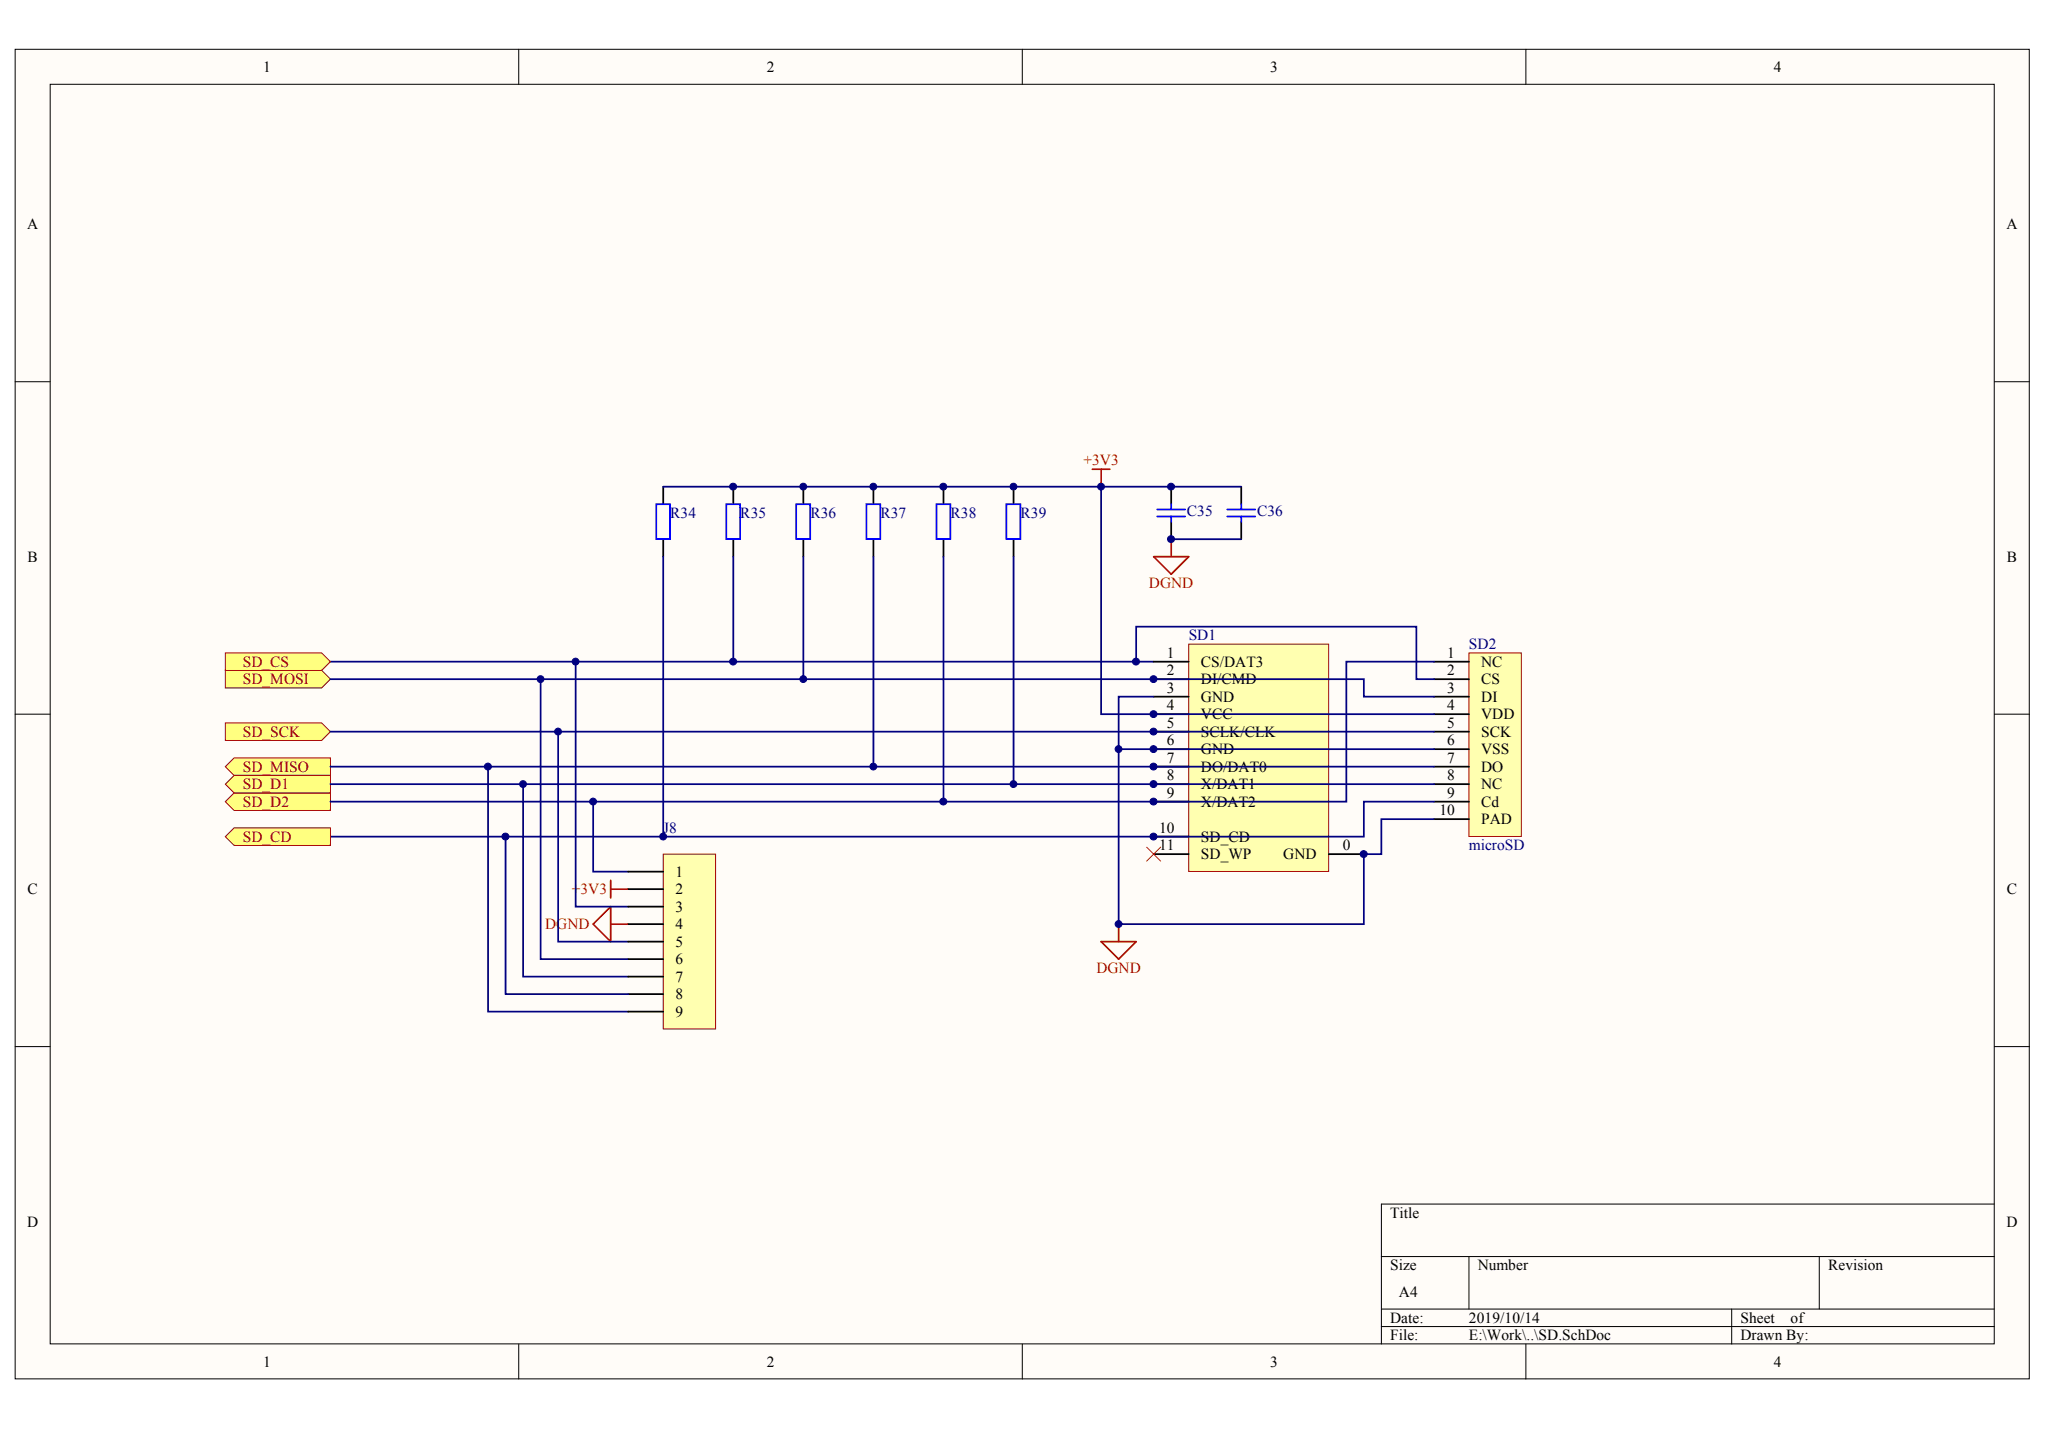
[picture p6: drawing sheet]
<svg xmlns="http://www.w3.org/2000/svg" width="289mm" height="202mm" viewBox="0 0 289 202" stroke-linecap="round" stroke-linejoin="round" font-family="sans-serif">
<g fill="#fffcf8" stroke="#000" stroke-width=".14">
<path d="M2.1 7h284.2v187.5h-284.2z"/>
<path d="M7.1 11.9h274.2v177.7h-274.2z"/>
</g>
<g fill="none" stroke="#000" stroke-width=".14">
<path d="M73.2 7v4.9M144.2 7v4.9M215.3 7v4.9M2.1 53.8h5M281.4 53.8h4.9M2.1 100.7h5M281.4 100.7h4.9M2.1 147.6h5M281.4 147.6h4.9M194.9 177.3h86.5M207.2 177.3v7.4M256.7 177.3v7.4"/>
<path d="M281.4 169.8h-86.5v19.8M73.2 189.6v4.9M144.2 189.6v4.9M194.9 184.7h86.5M194.9 187.1h86.5M215.3 189.6v4.9M244.3 184.7v4.9"/>
</g>
<path d="M154.1 66.2h2.5M155.3 66.2v2.5" fill="none" stroke="#f00" stroke-width=".25"/>
<path d="M46.6 93.3h116.2" fill="none" stroke="#000080" stroke-width=".25"/>
<g fill="#ffff80" stroke="#800000" stroke-width=".14">
<path d="M31.8 108.1l1.2-1.2h13.6v2.5h-13.6z" fill-rule="evenodd"/>
<path d="M31.8 92.1h13.6l1.2 1.2-1.2 1.3h-13.6z" fill-rule="evenodd"/>
<path d="M31.8 94.6h13.6l1.2 1.2-1.2 1.2h-13.6z" fill-rule="evenodd"/>
<path d="M31.8 102h13.6l1.2 1.2-1.2 1.2h-13.6z" fill-rule="evenodd"/>
</g>
<path d="M155.3 132.8h5l-2.5 2.5zM157.8 130.4v2.4" fill="none" stroke="#f00" stroke-width=".25"/>
<path d="M167.7 90.9h19.7v32h-19.7z" fill="#ffffb0" stroke="#800000" stroke-width=".14"/>
<path d="M162.8 93.3h4.9M162.8 95.8h4.9M162.8 98.3h4.9M162.8 100.7h4.9M162.8 103.2h4.9M162.8 105.7h4.9M162.8 108.1h4.9M162.8 110.6h4.9M162.8 113.1h4.9M162.8 118h4.9M162.8 120.5h4.9M187.5 120.5h4.9" fill="none" stroke="#000" stroke-width=".25"/>
<path d="M161.8 119.5l1.9 2M163.7 119.5l-1.9 2" fill="none" stroke="#f00" stroke-width=".14"/>
<path d="M31.8 113.1l1.2-1.3h13.6v2.5h-13.6z" fill-rule="evenodd" fill="#ffff80" stroke="#800000" stroke-width=".14"/>
<path d="M103.5 68.7v2.4M103.5 76.1v2.4M113.3 68.7v2.4M113.3 76.1v2.4M123.2 68.7v2.4M123.2 76.1v2.4M133.1 68.7v2.4M133.1 76.1v2.4M165.2 68.7v2.4M165.2 73.6v2.5M175.1 68.7v2.4M175.1 73.6v2.5" fill="none" stroke="#000" stroke-width=".25"/>
<path d="M102.5 71.1h1.9v4.9h-1.9zM112.3 71.1h2v4.9h-2zM122.2 71.1h2v4.9h-2zM132.1 71.1h2v4.9h-2zM163.2 71.9h4M163.2 72.9h4M165.2 71.1v.8M165.2 72.9v.7M173.1 71.9h4M173.1 72.9h4M175.1 71.1v.8M175.1 72.9v.7" fill="none" stroke="#00f" stroke-width=".25"/>
<path d="M162.8 78.5h4.9l-2.5 2.5zM165.2 76.1v2.4" fill="none" stroke="#f00" stroke-width=".25"/>
<path d="M103.5 78.5v14.8M113.3 78.5v17.3M123.2 78.5v29.6M133.1 78.5v34.6M165.2 76.1h9.9" fill="none" stroke="#000080" stroke-width=".25"/>
<path d="M31.8 110.6l1.2-1.2h13.6v2.4h-13.6z" fill-rule="evenodd" fill="#ffff80" stroke="#800000" stroke-width=".14"/>
<path d="M143 68.7v2.4M143 76.1v2.4" fill="none" stroke="#000" stroke-width=".25"/>
<path d="M142 71.1h2v4.9h-2z" fill="none" stroke="#00f" stroke-width=".25"/>
<path d="M143 78.5v32.1M76.3 95.8v39.5h12.3M81.2 93.3v34.6h7.4M68.9 108.1v34.6h19.7M73.8 110.6v27.2h14.8M78.7 103.2v29.6h9.9M83.7 113.1v9.9h4.9" fill="none" stroke="#000080" stroke-width=".25"/>
<path d="M83.7 130.4l2.5-2.5v4.9zM86.2 124.2v2.5M86.2 125.4h2.4M86.2 130.4h2.4" fill="none" stroke="#f00" stroke-width=".25"/>
<path d="M93.6 120.5h7.4v24.6h-7.4z" fill="#ffffb0" stroke="#800000" stroke-width=".14"/>
<path d="M88.6 123h5M88.6 125.4h5M88.6 127.9h5M88.6 130.4h5M88.6 132.8h5M88.6 135.3h5M88.6 137.8h5M88.6 140.2h5M88.6 142.7h5" fill="none" stroke="#000" stroke-width=".25"/>
<path d="M46.6 118h24.7" fill="none" stroke="#000080" stroke-width=".25"/>
<path d="M31.8 118l1.2-1.2h13.6v2.5h-13.6z" fill-rule="evenodd" fill="#ffff80" stroke="#800000" stroke-width=".14"/>
<path d="M93.6 68.7v2.4M93.6 76.1v2.4" fill="none" stroke="#000" stroke-width=".25"/>
<path d="M92.6 71.1h1.9v4.9h-1.9z" fill="none" stroke="#00f" stroke-width=".25"/>
<path d="M93.6 68.7h61.7M93.6 78.5v39.5" fill="none" stroke="#000080" stroke-width=".25"/>
<path d="M207.2 92.1h7.4v25.9h-7.4z" fill="#ffffb0" stroke="#800000" stroke-width=".14"/>
<path d="M202.3 93.3h4.9M202.3 95.8h4.9M202.3 98.3h4.9M202.3 100.7h4.9M202.3 103.2h4.9M202.3 105.7h4.9M202.3 108.1h4.9M202.3 110.6h4.9M202.3 113.1h4.9M202.3 115.6h4.9" fill="none" stroke="#000" stroke-width=".25"/>
<path d="M175.1 68.7h-19.8v32h47M46.6 95.8h145.8v2.5h9.9M160.3 93.3v-4.9h39.5v7.4h2.5M162.8 98.3h-5v32.1h34.6v-9.9h2.5v-4.9h7.4M202.3 93.3h-12.4v19.8h-143.3M46.6 103.2h155.7M46.6 108.1h155.7M46.6 110.6h155.7M157.8 105.7h44.5M202.3 113.1h-9.9v4.9h-121.1v22.2h17.3" fill="none" stroke="#000080" stroke-width=".25"/>
<g fill="#000080" stroke="#000080" stroke-width=".14">
<circle cx="68.8" cy="108.1" r=".49"/>
<circle cx="71.3" cy="118" r=".49"/>
<circle cx="73.8" cy="110.6" r=".48"/>
<circle cx="76.3" cy="95.8" r=".48"/>
<circle cx="78.7" cy="103.2" r=".48"/>
<circle cx="81.2" cy="93.3" r=".48"/>
<circle cx="83.7" cy="113.1" r=".48"/>
<circle cx="93.6" cy="118" r=".48"/>
<circle cx="103.4" cy="93.3" r=".49"/>
<circle cx="103.4" cy="68.6" r=".49"/>
<circle cx="113.3" cy="95.8" r=".48"/>
<circle cx="113.3" cy="68.6" r=".48"/>
<circle cx="123.2" cy="108.1" r=".48"/>
<circle cx="123.2" cy="68.6" r=".48"/>
<circle cx="133.1" cy="113.1" r=".49"/>
<circle cx="133.1" cy="68.6" r=".49"/>
<circle cx="143" cy="110.6" r=".48"/>
<circle cx="143" cy="68.6" r=".48"/>
<circle cx="155.3" cy="68.6" r=".48"/>
<circle cx="157.8" cy="130.3" r=".48"/>
<circle cx="157.8" cy="105.7" r=".48"/>
<circle cx="160.3" cy="93.3" r=".49"/>
<circle cx="162.7" cy="118" r=".49"/>
<circle cx="162.7" cy="113.1" r=".49"/>
<circle cx="162.7" cy="110.6" r=".49"/>
<circle cx="162.7" cy="108.1" r=".49"/>
<circle cx="162.7" cy="105.7" r=".49"/>
<circle cx="162.7" cy="103.2" r=".49"/>
<circle cx="162.7" cy="100.7" r=".49"/>
<circle cx="162.7" cy="95.8" r=".49"/>
<circle cx="165.2" cy="76" r=".49"/>
<circle cx="165.2" cy="68.6" r=".49"/>
<circle cx="192.4" cy="120.5" r=".49"/>
</g>
<g font-size="2.2">
<text x="37.1" y="10.1">1</text>
<text x="108.2" y="10.1">2</text>
<text x="179.2" y="10.1">3</text>
<text x="250.3" y="10.1">4</text>
<text x="3.8" y="32.3">A</text>
<text x="283.1" y="32.3">A</text>
<text x="3.9" y="79.2">B</text>
<text x="283.1" y="79.2">B</text>
<text x="164.6" y="92.8">1</text>
<text x="164.6" y="95.3">2</text>
<text x="169.4" y="94">CS/DAT3</text>
<text x="204.1" y="92.8">1</text>
<text x="204.1" y="95.3">2</text>
<text x="209" y="94">NC</text>
<text x="164.6" y="97.7">3</text>
<text x="164.6" y="100.2">4</text>
<text x="169.4" y="96.5">DI/CMD</text>
<text x="169.4" y="99">GND</text>
<text x="169.4" y="101.4">VCC</text>
<text x="204.1" y="97.7">3</text>
<text x="204.1" y="100.2">4</text>
<text x="209" y="96.5">CS</text>
<text x="209" y="99">DI</text>
<text x="209" y="101.4">VDD</text>
<text x="164.6" y="102.7">5</text>
<text x="164.6" y="105.1">6</text>
<text x="164.6" y="107.6">7</text>
<text x="169.4" y="103.9">SCLK/CLK</text>
<text x="169.4" y="106.4">GND</text>
<text x="204.1" y="102.7">5</text>
<text x="204.1" y="105.1">6</text>
<text x="204.1" y="107.6">7</text>
<text x="209" y="103.9">SCK</text>
<text x="209" y="106.4">VSS</text>
<text x="164.6" y="110.1">8</text>
<text x="164.6" y="112.6">9</text>
<text x="169.4" y="108.8">DO/DAT0</text>
<text x="169.4" y="111.3">X/DAT1</text>
<text x="169.4" y="113.8">X/DAT2</text>
<text x="204.1" y="110.1">8</text>
<text x="204.1" y="112.6">9</text>
<text x="209" y="108.8">DO</text>
<text x="209" y="111.3">NC</text>
<text x="209" y="113.8">Cd</text>
<text x="163.5" y="117.5">10</text>
<text x="163.5" y="120">11</text>
<text x="169.4" y="118.7">SD_CD</text>
<text x="189.4" y="120">0</text>
<text x="203.1" y="115">10</text>
<text x="209" y="116.3">PAD</text>
<text x="95.3" y="123.7">1</text>
<text x="169.4" y="121.2">SD_WP</text>
<text x="181" y="121.2">GND</text>
<text x="3.9" y="126.1">C</text>
<text x="95.3" y="126.1">2</text>
<text x="95.3" y="128.6">3</text>
<text x="95.3" y="131.1">4</text>
<text x="283.1" y="126.1">C</text>
<text x="95.3" y="133.5">5</text>
<text x="95.3" y="136">6</text>
<text x="95.3" y="138.5">7</text>
<text x="95.3" y="140.9">8</text>
<text x="95.3" y="143.4">9</text>
<text x="3.8" y="173">D</text>
<text x="196.1" y="171.8">Title</text>
<text x="283.1" y="173">D</text>
<text x="196.1" y="179.2">Size</text>
<text x="208.5" y="179.2">Number</text>
<text x="257.9" y="179.2">Revision</text>
<text x="197.4" y="182.9">A4</text>
<text x="196.1" y="186.6">Date:</text>
<text x="196.1" y="189.1">File:</text>
<text x="207.2" y="186.6">2019/10/14</text>
<text x="207.2" y="189.1">E:\Work\..\SD.SchDoc</text>
<text x="245.5" y="186.6">Sheet</text>
<text x="245.5" y="189.1">Drawn By:</text>
<text x="252.6" y="186.6">of</text>
<text x="37.1" y="192.8">1</text>
<text x="108.2" y="192.8">2</text>
<text x="179.2" y="192.8">3</text>
<text x="250.3" y="192.8">4</text>
</g>
<g font-size="2.2" fill="#f00">
<text x="152.8" y="65.7">+3V3</text>
<text x="162.1" y="82.9">DGND</text>
<text x="76.9" y="131.1">DGND</text>
<text x="80.7" y="126.1">+3V3</text>
<text x="154.7" y="137.2">DGND</text>
</g>
<g font-size="2.2" fill="#000080">
<text x="94.6" y="73.1">R34</text>
<text x="104.4" y="73.1">R35</text>
<text x="114.3" y="73.1">R36</text>
<text x="124.2" y="73.1">R37</text>
<text x="134.1" y="73.1">R38</text>
<text x="144" y="73.1">R39</text>
<text x="167.5" y="72.8">C35</text>
<text x="177.3" y="72.8">C36</text>
<text x="167.7" y="90.3">SD1</text>
<text x="207.2" y="91.6">SD2</text>
<text x="93.6" y="117.5">J8</text>
<text x="207.2" y="120">microSD</text>
</g>
<g font-size="2.2" fill="#800000">
<text x="34.3" y="94">SD_CS</text>
<text x="34.3" y="96.5">SD_MOSI</text>
<text x="34.3" y="103.9">SD_SCK</text>
<text x="34.3" y="108.8">SD_MISO</text>
<text x="34.3" y="113.8">SD_D2</text>
<text x="34.3" y="111.3">SD_D1</text>
<text x="34.3" y="118.7">SD_CD</text>
</g>
</svg>
